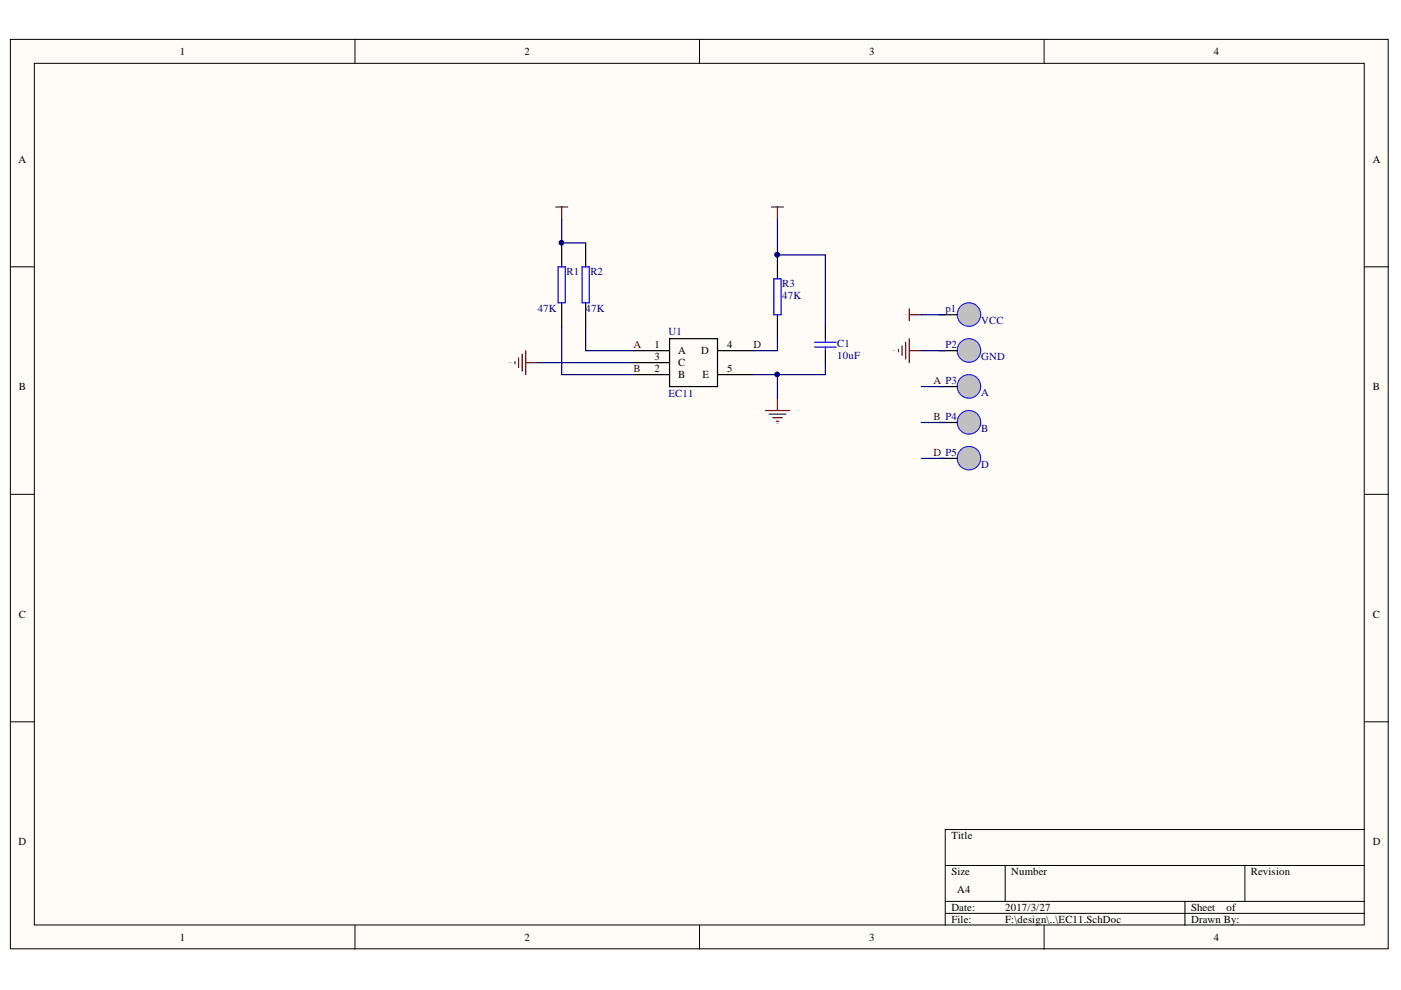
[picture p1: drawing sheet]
<svg xmlns="http://www.w3.org/2000/svg" width="297mm" height="210mm" viewBox="0 0 297 210" stroke-linecap="round" stroke-linejoin="round" font-family="sans-serif">
<g fill="#fffcf8" stroke="#000" stroke-width=".21">
<path d="M2.2 8.4h292.1v192.8h-292.1z"/>
<path d="M7.3 13.4h281.9v182.7h-281.9z"/>
</g>
<g fill="none" stroke="#000" stroke-width=".21">
<path d="M75.3 8.4v5M148.3 8.4v5M221.4 8.4v5M2.2 56.6h5.1M289.3 56.6h5.1M2.2 104.8h5.1M289.3 104.8h5.1M2.2 153h5.1M289.3 153h5.1M289.3 175.9h-88.9v20.3M75.3 196.2v5.1M148.3 196.2v5.1"/>
<path d="M200.4 183.5h88.9M200.4 191.1h88.9M200.4 193.7h88.9M213.1 183.5v7.6M221.4 196.2v5.1M251.2 191.1v5.1M263.9 183.5v7.6"/>
</g>
<g fill="none" stroke="#000" stroke-width=".25">
<path d="M119.1 51.5v5.1M124.2 51.5v5.1M164.8 54v5.1M119.1 64.2v5.1M124.2 64.2v5.1M134.3 74.3h7.7M134.3 76.9h7.7M134.3 79.4h7.7M142 71.8h10.1v10.2h-10.1zM152.1 74.3h7.6M152.1 79.4h7.6M164.8 66.7v5.1"/>
<path d="M175 69.3v2.5M175 74.3v2.6"/>
</g>
<path d="M118.3 56.6h1.6v7.6h-1.6zM123.4 56.6h1.5v7.6h-1.5zM164.1 59.1h1.5v7.6h-1.5zM172.7 73.6h4.6M172.7 72.6h4.6M175 71.8v.8M175 73.6v.7" fill="none" stroke="#00f" stroke-width=".25"/>
<g fill="#000080" stroke="#000080" stroke-width=".21">
<circle cx="119" cy="51.5" r=".46"/>
<circle cx="164.8" cy="79.4" r=".46"/>
<circle cx="164.8" cy="54" r=".46"/>
</g>
<g fill="none" stroke="#800000" stroke-width=".25">
<path d="M117.8 43.9h2.6M119.1 43.9v2.5M163.6 43.9h2.5M164.8 43.9v2.5M109.2 76.6v.5M109.9 75.9v2M110.7 75.1v3.6M111.5 74.3v5.1M111.5 76.9h2.5M162.3 87h5.1M163.1 87.8h3.5M163.8 88.6h2"/>
<path d="M164.6 89.3h.5M164.8 84.5v2.5"/>
</g>
<path d="M119.1 46.4v5.1h5.1M164.8 46.4v7.6h10.2v15.3M114 76.9h20.3M119.1 69.3v10.1h15.2M124.2 69.3v5h10.1M159.7 79.4h5.1v5.1M164.8 71.8v2.5h-5.1M175 76.9v2.5h-10.2" fill="none" stroke="#000080" stroke-width=".25"/>
<circle cx="205.4" cy="66.7" r="2.5" fill="#c0c0c0" stroke="#00f" stroke-width=".21"/>
<path d="M199.1 66.7h3.8" fill="none" stroke="#000" stroke-width=".25"/>
<circle cx="205.4" cy="74.3" r="2.5" fill="#c0c0c0" stroke="#00f" stroke-width=".21"/>
<path d="M199.1 74.3h3.8" fill="none" stroke="#000" stroke-width=".25"/>
<circle cx="205.4" cy="81.9" r="2.5" fill="#c0c0c0" stroke="#00f" stroke-width=".21"/>
<path d="M199.1 82h3.8" fill="none" stroke="#000" stroke-width=".25"/>
<circle cx="205.4" cy="89.5" r="2.5" fill="#c0c0c0" stroke="#00f" stroke-width=".21"/>
<path d="M199.1 89.6h3.8" fill="none" stroke="#000" stroke-width=".25"/>
<circle cx="205.4" cy="97.1" r="2.49" fill="#c0c0c0" stroke="#00f" stroke-width=".21"/>
<path d="M199.1 97.2h3.8" fill="none" stroke="#000" stroke-width=".25"/>
<path d="M190.5 74.1v.5M191.3 73.3v2.1M192 72.6v3.5M192.8 65.5v2.5M192.8 71.8v5.1M192.8 66.7h2.5M192.8 74.3h2.5" fill="none" stroke="#800000" stroke-width=".25"/>
<path d="M195.3 74.3h5.1M195.3 66.7h5.1M195.3 82h5.1M195.3 89.6h5.1M195.3 97.2h5.1" fill="none" stroke="#000080" stroke-width=".25"/>
<g font-size="2.3">
<text x="38.1" y="11.7">1</text>
<text x="111.2" y="11.7">2</text>
<text x="184.3" y="11.7">3</text>
<text x="257.4" y="11.7">4</text>
<text x="3.9" y="34.5">A</text>
<text x="291.1" y="34.5">A</text>
<text x="138.8" y="73.9">1</text>
<text x="138.8" y="76.4">3</text>
<text x="143.8" y="75.1">A</text>
<text x="143.8" y="77.7">C</text>
<text x="148.7" y="75.1">D</text>
<text x="154.2" y="73.9">4</text>
<text x="4" y="82.7">B</text>
<text x="138.8" y="78.9">2</text>
<text x="143.8" y="80.2">B</text>
<text x="148.9" y="80.2">E</text>
<text x="154.2" y="78.9">5</text>
<text x="291.1" y="82.7">B</text>
<text x="4" y="131">C</text>
<text x="291.1" y="131">C</text>
<text x="3.9" y="179.2">D</text>
<text x="201.7" y="177.9">Title</text>
<text x="291.1" y="179.2">D</text>
<text x="201.7" y="185.6">Size</text>
<text x="214.4" y="185.6">Number</text>
<text x="265.2" y="185.6">Revision</text>
<text x="203" y="189.4">A4</text>
<text x="201.7" y="193.2">Date:</text>
<text x="201.7" y="195.7">File:</text>
<text x="213.1" y="193.2">2017/3/27</text>
<text x="213.1" y="195.7">F:\design\..\EC11.SchDoc</text>
<text x="252.5" y="193.2">Sheet</text>
<text x="252.5" y="195.7">Drawn By:</text>
<text x="260.1" y="193.2">of</text>
<text x="38.1" y="199.5">1</text>
<text x="111.2" y="199.5">2</text>
<text x="184.3" y="199.5">3</text>
<text x="257.4" y="199.5">4</text>
</g>
<g font-size="2.3" fill="#000080">
<text x="120.1" y="58.4">R1</text>
<text x="125.2" y="58.4">R2</text>
<text x="165.8" y="60.9">R3</text>
<text x="165.8" y="63.5">47K</text>
<text x="114" y="66.2">47K</text>
<text x="124.2" y="66.2">47K</text>
<text x="141.7" y="71.1">U1</text>
<text x="200.4" y="66.2">p1</text>
<text x="208" y="68.8">VCC</text>
<text x="177.5" y="73.6">C1</text>
<text x="177.5" y="76.1">10uF</text>
<text x="200.4" y="73.9">P2</text>
<text x="208" y="76.4">GND</text>
<text x="208" y="84">A</text>
<text x="141.7" y="84.2">EC11</text>
<text x="208" y="91.6">B</text>
<text x="208" y="99.2">D</text>
</g>
<g font-size="2.3" fill="#800000">
<text x="134.3" y="73.9">A</text>
<text x="159.8" y="73.9">D</text>
<text x="134.3" y="78.9">B</text>
<text x="197.9" y="81.5">A P3</text>
<text x="197.9" y="89.1">B P4</text>
<text x="197.9" y="96.7">D P5</text>
</g>
<g font-size=".3" fill="#800000">
<text x="118.8" y="43.9">VCC</text>
<text x="164.6" y="43.9">VCC</text>
<text x="191.8" y="66.8">VCC</text>
<text x="107.9" y="77">GND</text>
<text x="189.3" y="74.4">GND</text>
<text x="164.6" y="89.8">GND</text>
</g>
</svg>
